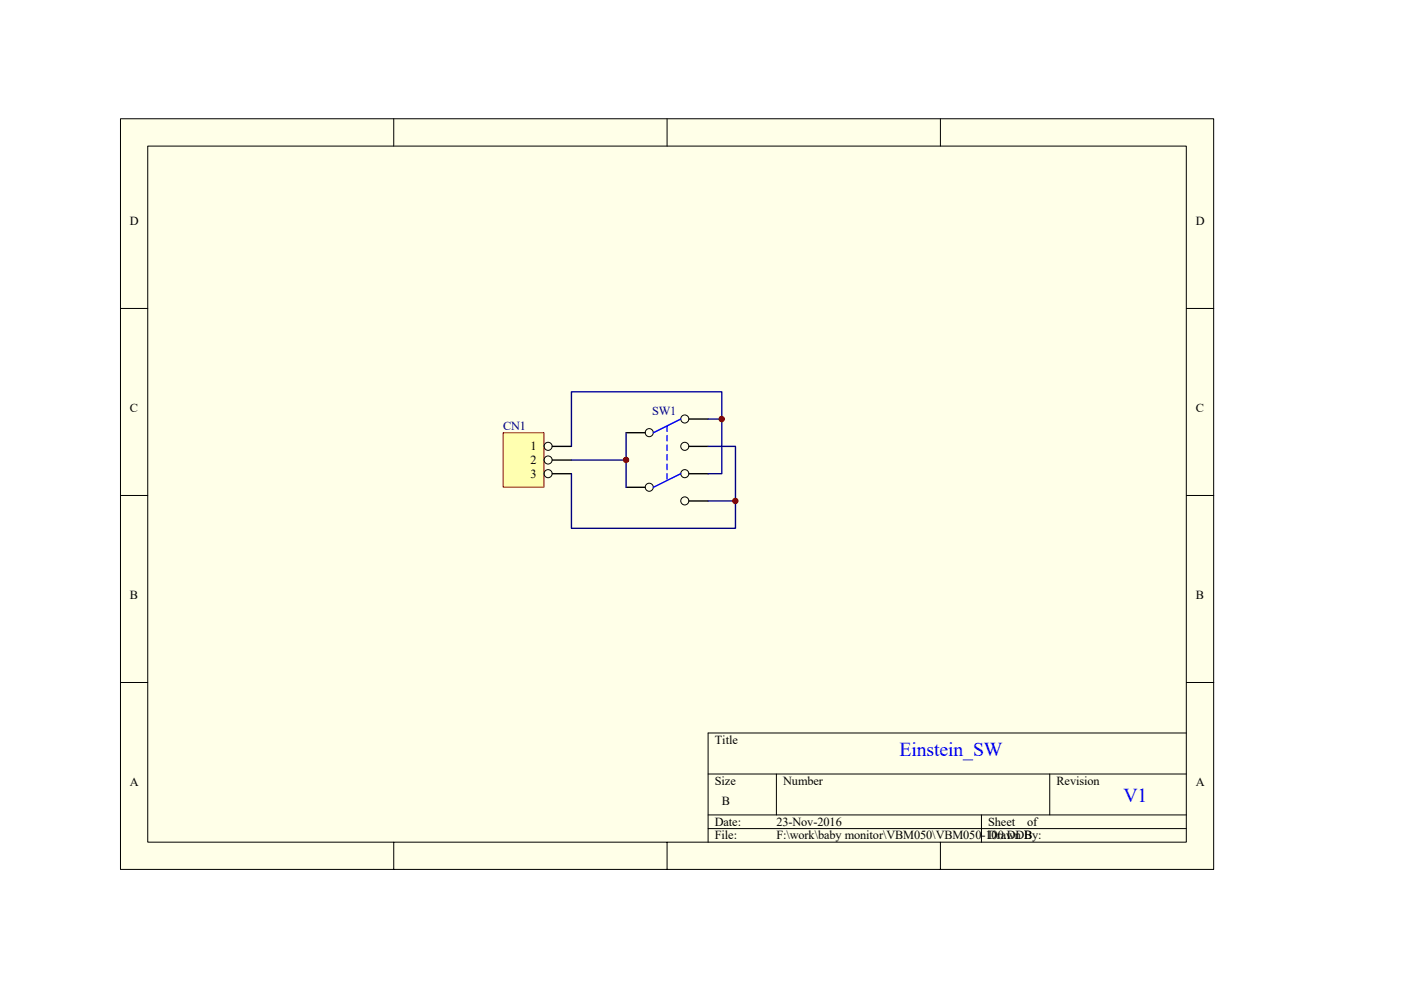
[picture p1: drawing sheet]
<svg xmlns="http://www.w3.org/2000/svg" width="297mm" height="210mm" viewBox="0 0 297 210" stroke-linecap="round" stroke-linejoin="round" font-family="sans-serif">
<path d="M25.5 25.2h231.8v159.2h-231.8z" fill="#ffffe8"/>
<g fill="none" stroke="#000" stroke-width=".21">
<path d="M25.5 25.2h231.8v159.2h-231.8zM31.3 31h220.2v147.6h-220.2zM83.5 25.2v5.8M141.4 25.2v5.8M199.4 25.2v5.8M25.5 65.4h5.8M251.5 65.4h5.8M25.5 105.1h5.8M251.5 105.1h5.8M25.5 144.8h5.8M251.5 144.8h5.8M251.5 155.5h-101.4v23.1"/>
<path d="M83.5 178.6v5.8M141.4 178.6v5.8M150.1 164.2h101.4M150.1 172.8h101.4M150.1 175.7h101.4M164.6 164.2v8.6M199.4 178.6v5.8M208.1 172.8v5.8M222.6 164.2v8.6"/>
</g>
<path d="M106.7 91.8h8.6v11.5h-8.6z" fill="#ffffb0"/>
<path d="M106.7 91.8h8.6v11.5h-8.6z" fill="none" stroke="#800000" stroke-width=".21"/>
<g fill="none" stroke="#000" stroke-width=".21">
<circle cx="116.2" cy="97.6" r=".86"/>
<circle cx="116.2" cy="94.7" r=".86"/>
<circle cx="137.7" cy="91.8" r=".86"/>
<circle cx="145.2" cy="88.9" r=".86"/>
<circle cx="145.2" cy="94.7" r=".86"/>
<circle cx="116.2" cy="100.5" r=".86"/>
<circle cx="137.7" cy="103.3" r=".86"/>
<circle cx="145.2" cy="100.5" r=".86"/>
<circle cx="145.2" cy="106.2" r=".86"/>
</g>
<path d="M117.1 94.7h4.1M117.1 97.6h4.1M132.8 91.8h4M146.1 94.7h4M146.1 88.9h4M117.1 100.5h4.1M132.8 103.4h4M146.1 100.5h4M146.1 106.3h4" fill="none" stroke="#000" stroke-width=".29"/>
<path d="M141.4 90.3v1.2M141.4 92.4v1.1M141.4 94.4v1.1M141.4 96.4v1.2M141.4 98.4v1.2M144.3 88.9l-5.8 2.9M141.4 100.5v1.1M144.3 100.5l-5.8 2.9" fill="none" stroke="#00f" stroke-width=".29"/>
<path d="M121.2 97.6h11.6M121.2 94.7v-11.6h31.8v17.4h-2.9M132.8 91.8v11.6M150.1 94.7h5.8v11.6h-5.8M150.1 88.9h2.9M121.2 100.5v11.6h34.7v-5.8" fill="none" stroke="#000080" stroke-width=".29"/>
<g fill="#800000" stroke="#800000" stroke-width=".21">
<circle cx="132.7" cy="97.6" r=".57"/>
<circle cx="155.9" cy="106.2" r=".57"/>
<circle cx="153" cy="88.9" r=".57"/>
</g>
<g font-size="4.2" fill="#00f">
<text x="190.7" y="160.3">Einstein_SW</text>
<text x="238.2" y="170.2">V1</text>
</g>
<g font-size="2.6">
<text x="27.6" y="47.8">D</text>
<text x="253.6" y="47.8">D</text>
<text x="27.6" y="87.4">C</text>
<text x="253.6" y="87.4">C</text>
<text x="112.5" y="95.5">1</text>
<text x="112.5" y="98.4">2</text>
<text x="112.5" y="101.3">3</text>
<text x="27.6" y="127.1">B</text>
<text x="253.6" y="127.1">B</text>
<text x="151.6" y="157.8">Title</text>
<text x="27.6" y="166.8">A</text>
<text x="151.6" y="166.5">Size</text>
<text x="166.1" y="166.5">Number</text>
<text x="224" y="166.5">Revision</text>
<text x="253.6" y="166.8">A</text>
<text x="153" y="170.8">B</text>
<text x="151.6" y="175.1">Date:</text>
<text x="151.6" y="178">File:</text>
<text x="164.6" y="178">F:\work\baby monitor\VBM050\VBM050-100.DDB</text>
<text x="164.6" y="175.1">23-Nov-2016</text>
<text x="209.5" y="175.1">Sheet</text>
<text x="209.5" y="178">Drawn By:</text>
<text x="217.8" y="175.1">of</text>
</g>
<g font-size="2.6" fill="#000080">
<text x="138.3" y="88">SW1</text>
<text x="106.7" y="91.2">CN1</text>
</g>
</svg>
